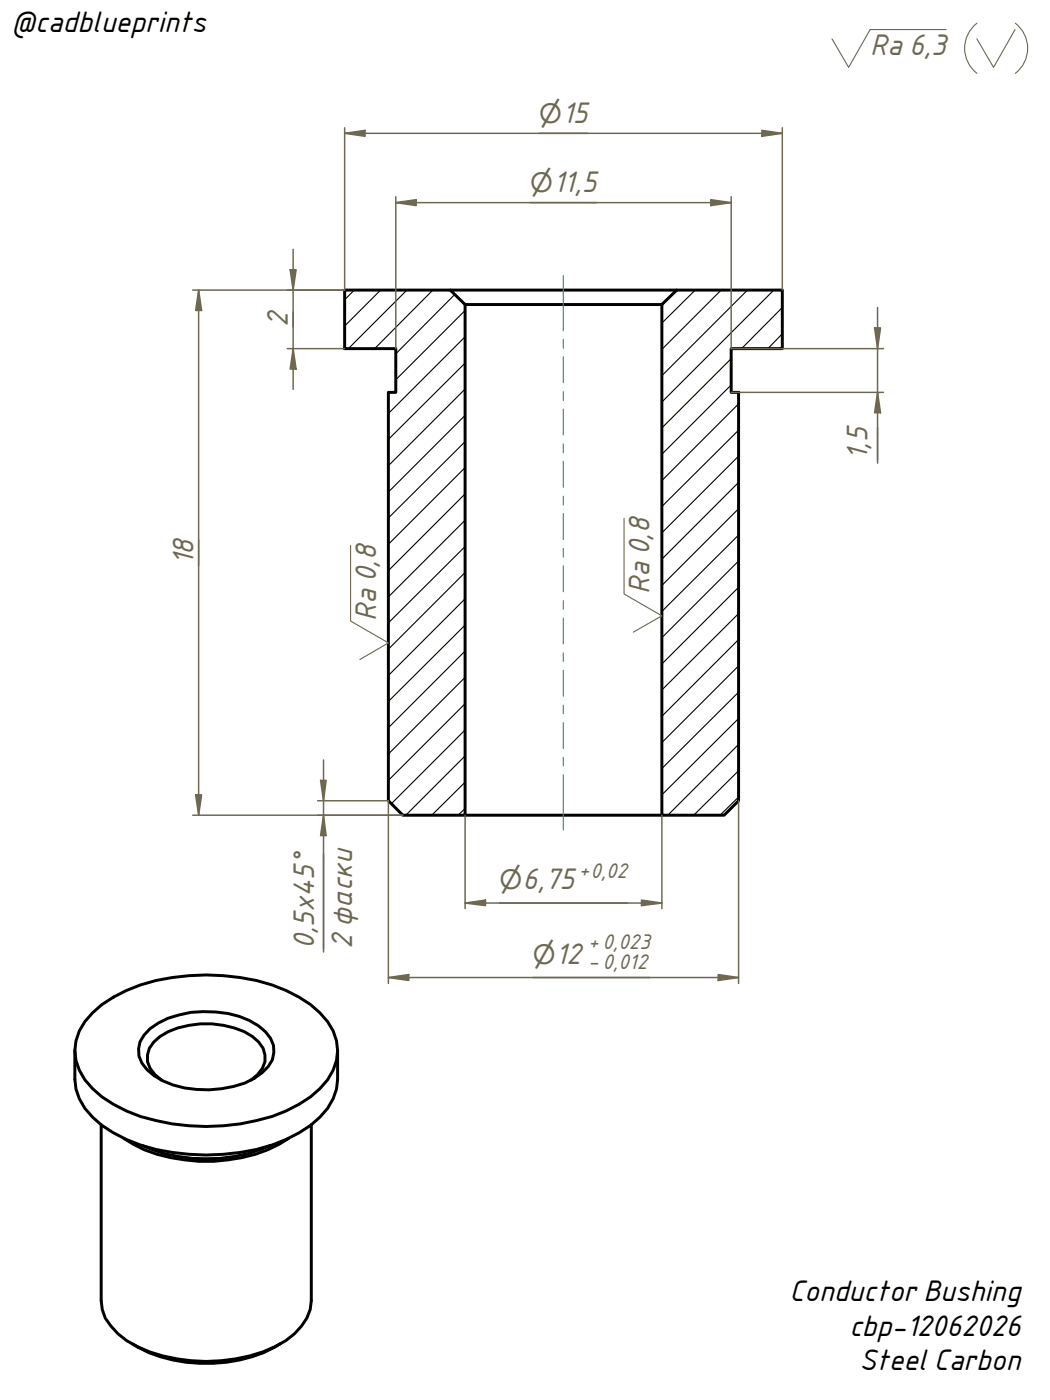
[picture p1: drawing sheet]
<svg xmlns="http://www.w3.org/2000/svg" width="180mm" height="240mm" viewBox="0 0 180 240" stroke-linecap="round" stroke-linejoin="round" font-family="sans-serif">
<!-- layer: Hatch (GOST) -->
<g fill="none" stroke="#000" stroke-width=".19">
<path d="M60.7 49.7l-1.6 1.7M65.2 49.7l-6.1 6.2M69.7 49.7l-10 10M74.2 49.7l-10 10M77.9 50.5l-10.1 10.1M79.7 57.7l-13.2 13.2M79.7 53.2l-11.9 11.9M119.1 49.7l-5.7 5.7M123.6 49.7l-10.2 10.2M128.1 49.7l-14.7 14.7M132.6 49.7l-19.2 19.2M134 57.2l-2.4 2.5"/>
<path d="M134 52.7l-6.9 7M79.7 75.7l-13.2 13.1M79.7 71.2l-13.2 13.1M79.7 66.7l-13.2 13.1M79.7 62.2l-13.2 13.1M125.3 66l-11.9 11.8M125.3 61.5l-11.9 11.8M126.6 78.2l-13.2 13.1M126.6 73.7l-13.2 13.1M126.6 69.2l-13.2 13.1M79.7 98.1l-13.2 13.1M79.7 93.6l-13.2 13.1"/>
<path d="M79.7 89.1l-13.2 13.2M79.7 84.6l-13.2 13.2M79.7 80.1l-13.2 13.2M126.6 96.1l-13.2 13.2M126.6 91.7l-13.2 13.1M126.6 87.2l-13.2 13.1M126.6 82.7l-13.2 13.1M79.7 116.1l-13.2 13.1M79.7 111.6l-13.2 13.1M79.7 102.6l-13.2 13.1M79.7 107.1l-13.2 13.1M126.6 118.6l-13.2 13.1"/>
<path d="M126.6 114.1l-13.2 13.1M126.6 109.6l-13.2 13.1M126.6 105.1l-13.2 13.1M126.6 100.6l-13.2 13.2M79.7 138.5l-1.2 1.2M79.7 134l-5.7 5.7M79.7 129.5l-10.2 10.2M79.7 125.1l-12.6 12.6M79.7 120.6l-13.2 13.1M126.6 136.6l-3.2 3.1M126.6 132.1l-7.7 7.6M126.6 127.6l-12.2 12.1"/>
<path d="M126.6 123.1l-13.2 13.1"/>
</g>
<!-- layer: Visible (GOST) -->
<g fill="none" stroke="#000" stroke-width=".51">
<path d="M59.1 49.7h18.1l2.5 2.5v87.5h-10.7l-2.5-2.5v-70h1.3v-7.5h-8.7zM77.2 49.7h38.8M79.7 52.2h33.7M113.4 52.2l2.6-2.5h18v10h-8.7v7.5h1.3v70l-2.5 2.5h-10.7zM79.7 139.7h33.7M15.9 173.5a22.8 22.8 0 0 1 10.8-5.5 38.5 38.5 0 0 1 19.9 .8 20.4 20.4 0 0 1 9.5 6.3 8.1 8.1 0 0 1 0 9.9 17.1 17.1 0 0 1-7.1 5.4 36.4 36.4 0 0 1-27.3 0 17.1 17.1 0 0 1-7.2-5.4 8.1 8.1 0 0 1 0-9.9zM25.7 176.3a14.3 14.3 0 0 1 9.1-3 16.1 16.1 0 0 1 9.5 2.5 5 5 0 0 1 2.4 5.8 9.3 9.3 0 0 1-6.7 4.6 18.8 18.8 0 0 1-12.1-1 7.2 7.2 0 0 1-4.1-4.2 4.6 4.6 0 0 1 1.9-4.7zM12.8 180v5a9.3 9.3 0 0 0 3.1 6.4 22.8 22.8 0 0 0 10.8 5.6 38.5 38.5 0 0 0 19.9-.8 20.4 20.4 0 0 0 9.5-6.3l1-1.6 .6-1.7 .1-1.6v-5M17.3 192.7v30.2l.2 1.5 .5 1.5a12.2 12.2 0 0 0 5.6 4.8 28.6 28.6 0 0 0 23.5 0 10.9 10.9 0 0 0 6-6.3l.2-1.5v-30.2M21.2 195.1a24.5 24.5 0 0 0 12.9 3.9 26.4 26.4 0 0 0 15.4-3.9M24.3 196.3a28 28 0 0 0 22.1 0M27.7 185.1a4.5 4.5 0 0 1-2.4-4.3 5.6 5.6 0 0 1 3.5-4 15.7 15.7 0 0 1 14.4 .8 4.1 4.1 0 0 1 1.8 5.5l-.9 1-1.1 1"/>
<path d="M22.6 230.2a25.2 25.2 0 0 0 18.5 2.8 19.8 19.8 0 0 0 7-2.8"/>
</g>
<!-- layer: Centerline (GOST) -->
<g fill="none" stroke="#408080" stroke-width=".19">
<path d="M96.5 47.2v9.5M96.5 58.2v1.5M96.5 61.1v4.5M96.5 67.1v1.5M96.5 70.1v4.4M96.5 76.1v1.5M96.5 79v4.5M96.5 85v1.5M96.5 88v4.4M96.5 94v1.5M96.5 97v4.4M96.5 102.9v1.5"/>
<path d="M96.5 105.9v4.4M96.5 111.9v1.4M96.5 114.9v4.4M96.5 120.8v1.5M96.5 123.8v4.5M96.5 129.8v1.4M96.5 132.8v9.4"/>
</g>
<!-- layer: Dimension (GOST) -->
<path d="M67.8 34.7h3.5M90.9 34.7h11.3" fill="none" stroke="#6e6851" stroke-width=".25"/>
<path d="M67.8 34.7l3.5-.5v1z" fill="#6e6851"/>
<path d="M67.8 34.7l3.5-.5v1zM121.8 34.7h3.5" fill="none" stroke="#6e6851" stroke-width=".25"/>
<path d="M121.8 34.2l3.5 .5-3.5 .5z" fill="#6e6851"/>
<path d="M59.1 22.8h3.4M67.8 33.7v26M71.3 34.7h50.5M92.4 22.8h8.3M121.8 34.2l3.5 .5-3.5 .5zM125.3 33.7v26" fill="none" stroke="#6e6851" stroke-width=".25"/>
<path d="M59.1 22.8l3.4-.5v1.1z" fill="#6e6851"/>
<path d="M59.1 22.8l3.4-.5v1.1zM130.6 22.8h3.4" fill="none" stroke="#6e6851" stroke-width=".25"/>
<path d="M130.6 22.3l3.4 .5-3.4 .6z" fill="#6e6851"/>
<path d="M59.1 21.9v27.8M62.5 22.8h68.1M130.6 22.3l3.4 .5-3.4 .6zM134 21.9v27.8M50.2 53.5v2.5M50.2 59.7v3.5" fill="none" stroke="#6e6851" stroke-width=".25"/>
<path d="M50.2 59.7l.5 3.5h-1z" fill="#6e6851"/>
<path d="M50.2 59.7l.5 3.5h-1zM50.2 46.2v3.5" fill="none" stroke="#6e6851" stroke-width=".25"/>
<path d="M49.7 46.2h1l-.5 3.5z" fill="#6e6851"/>
<path d="M34 49.7v3.5M49.2 59.7h9.9M49.2 49.7h9.9M49.7 46.2h1l-.5 3.5zM50.2 42.7v3.5M50.2 49.7v10M50.2 63.2v3.5M34 92.5v4.4" fill="none" stroke="#6e6851" stroke-width=".25"/>
<path d="M34 49.7l.5 3.5h-1z" fill="#6e6851"/>
<path d="M34 49.7l.5 3.5h-1zM34 136.2v3.5" fill="none" stroke="#6e6851" stroke-width=".25"/>
<path d="M33.5 136.2h1l-.5 3.5z" fill="#6e6851"/>
<path d="M33 49.7h26.1M34 53.2v83M33 139.7h36M33.5 136.2h1l-.5 3.5zM55.4 139.7v3.5M55.4 146.3v16.3" fill="none" stroke="#6e6851" stroke-width=".25"/>
<path d="M55.4 139.7l.5 3.5h-1z" fill="#6e6851"/>
<path d="M55.4 139.7l.5 3.5h-1zM55.4 133.7v3.5" fill="none" stroke="#6e6851" stroke-width=".25"/>
<path d="M54.9 133.7h1l-.5 3.5z" fill="#6e6851"/>
<path d="M54.4 137.2h12.1M54.4 139.7h14.6M54.9 133.7h1l-.5 3.5zM55.4 130.2v3.5M55.4 137.2v2.5M55.4 143.2v19.9M79.7 154.7h3.5M85.6 154.7h21.9" fill="none" stroke="#6e6851" stroke-width=".25"/>
<path d="M79.7 154.7l3.5-.5v1z" fill="#6e6851"/>
<path d="M79.7 154.7l3.5-.5v1zM109.9 154.7h3.5" fill="none" stroke="#6e6851" stroke-width=".25"/>
<path d="M109.9 154.2l3.5 .5-3.5 .5z" fill="#6e6851"/>
<path d="M79.7 139.7v16M113.4 139.7v16M83.2 154.7h26.7M109.9 154.2l3.5 .5-3.5 .5zM66.5 167.5h3.5M91.3 167.5h20.1" fill="none" stroke="#6e6851" stroke-width=".25"/>
<path d="M66.5 167.5l3.5-.5v1z" fill="#6e6851"/>
<path d="M66.5 167.5l3.5-.5v1zM123.1 167.5h3.5" fill="none" stroke="#6e6851" stroke-width=".25"/>
<path d="M123.1 167l3.5 .5-3.5 .5z" fill="#6e6851"/>
<path d="M150.4 56.2v3.5M150.4 73.3v5.6M66.5 137.2v31.3M126.6 137.2v31.3M70 167.5h53.1M123.1 167l3.5 .5-3.5 .5z" fill="none" stroke="#6e6851" stroke-width=".25"/>
<path d="M149.9 56.2h1l-.5 3.5z" fill="#6e6851"/>
<path d="M149.9 56.2h1l-.5 3.5zM150.4 67.2v3.5" fill="none" stroke="#6e6851" stroke-width=".25"/>
<path d="M150.4 67.2l.5 3.5h-1z" fill="#6e6851"/>
<path d="M125.3 59.7h26.1M150.4 52.7v3.5M150.4 59.7v7.5M125.3 67.2h26.1M150.4 67.2l.5 3.5h-1zM150.4 70.7v8.7" fill="none" stroke="#6e6851" stroke-width=".25"/>
<!-- layer: Symbol (GOST) -->
<path d="M162.1 5.1h-13l-3.7 6.4-2.8-4.8M167.4 4a5.4 5.4 0 0 0 0 8.6M173.9 5.1l-3.7 6.4-2.8-4.8M174 4a5.4 5.4 0 0 1 0 8.6M60.1 93.5v12.9l6.4 3.8-4.8 2.8M106.9 88.8v13l6.5 3.7-4.9 2.8" fill="none" stroke="#6e6851" stroke-width=".19"/>
<g font-size="4.9">
<text x="2" y="5.4">@cadblueprints</text>
<text x="135.3" y="223">Conductor Bushing</text>
<text x="145.5" y="228.9">cbp-12062026</text>
<text x="147.3" y="234.7">Steel Carbon</text>
</g>
<g font-size="4.9" fill="#6e6851">
<text x="149.1" y="9.4">Ra 6,3</text>
<text x="49.3" y="56" transform="rotate(-90 49.3 56)">2</text>
<text x="148.7" y="78.9" transform="rotate(-90 148.7 78.9)">1,5</text>
<text x="33.1" y="96.9" transform="rotate(-90 33.1 96.9)">18</text>
<text x="111.3" y="101.8" transform="rotate(-90 111.3 101.8)">Ra 0,8</text>
<text x="64.5" y="106.4" transform="rotate(-90 64.5 106.4)">Ra 0,8</text>
<text x="53.8" y="162.6" transform="rotate(-90 53.8 162.6)">0,5x45°</text>
<text x="60.3" y="162.6" transform="rotate(-90 60.3 162.6)">2 фаски</text>
</g>
<g font-size="4.6" fill="#6e6851">
<text x="92.4" y="21.1">⌀15</text>
<text x="90.9" y="32.9">⌀11,5</text>
<text x="85.6" y="152.3">⌀6,75</text>
<text x="91.3" y="165.1">⌀12</text>
</g>
<g font-size="3.5" fill="#6e6851">
<text x="99.2" y="150.3">+0,02</text>
<text x="100.8" y="165.8">- 0,012</text>
<text x="100.8" y="162.5">+ 0,023</text>
</g>
</svg>
